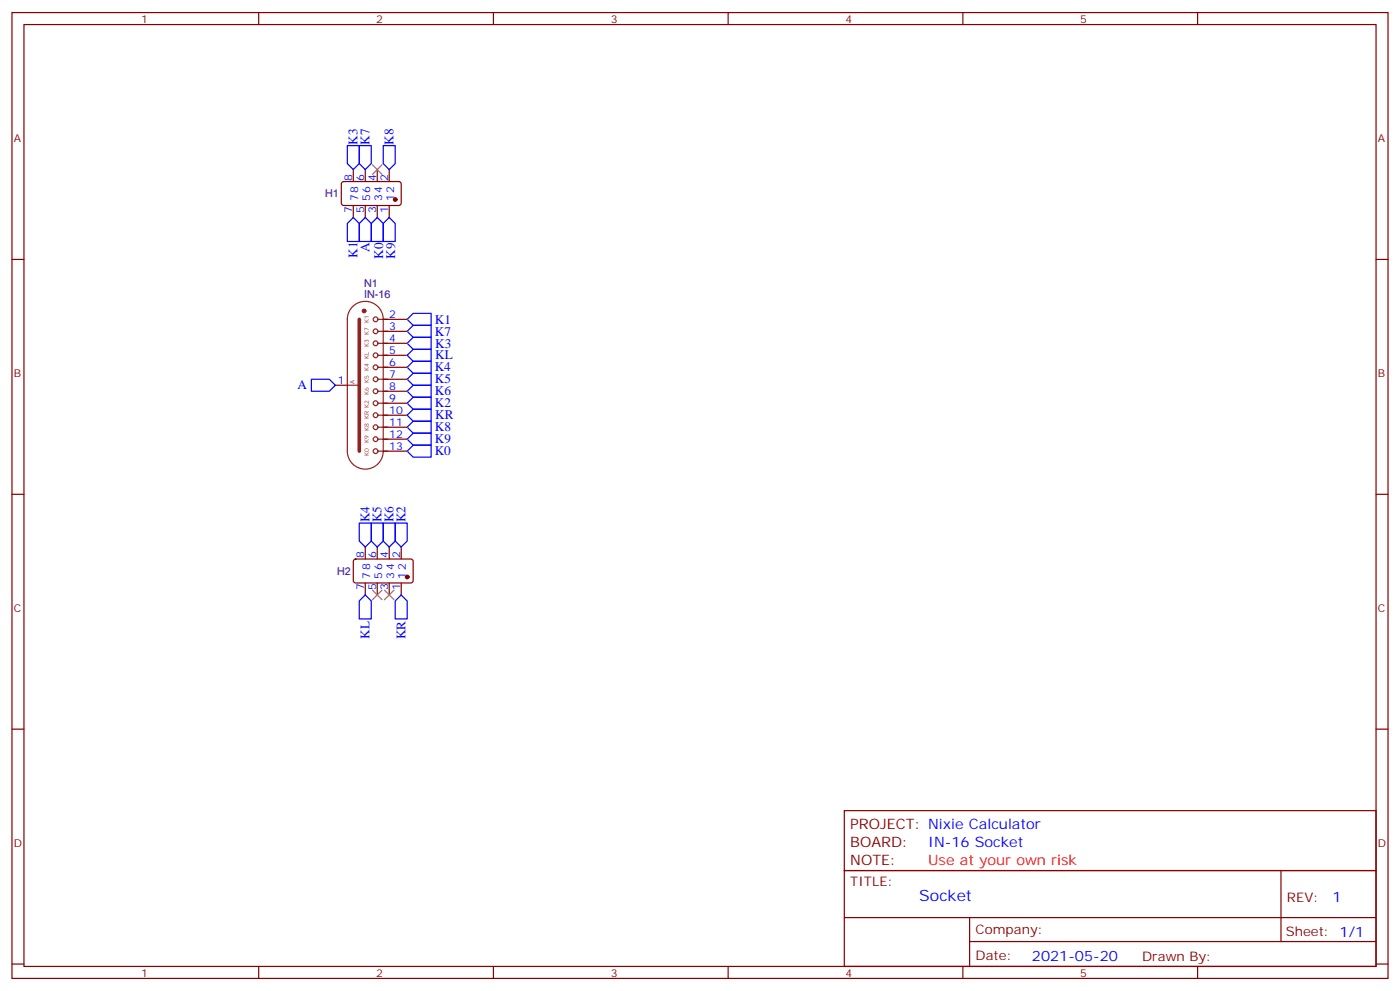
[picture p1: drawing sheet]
<svg xmlns="http://www.w3.org/2000/svg" width="412mm" height="292mm" viewBox="0 0 412 292" stroke-linecap="round" stroke-linejoin="round" font-family="sans-serif">
<g fill="none" stroke="#870000" stroke-width=".35">
<path d="M3.5 3.7h405.4v284.3h-405.4zM7.1 7.2h398.2v277.3h-398.2zM76.2 3.7v3.5M145.3 3.7v3.5M214.5 3.7v3.5M283.6 3.7v3.5M352.8 3.7v3.5M100.8 53.7l.4-.3 16.5 .1 .5 .7-.1 5.9-.6 .4-16.5-.1-.5-.6v-5.6zM104.1 49.9v3.5M107.6 49.9v3.5M111.1 49.9v3.5M114.7 49.9v3.5"/>
<path d="M3.5 76.4h3.6M104.1 60.5v3.5M107.6 60.5v3.5M111.1 60.5v3.5M114.7 60.5v3.5M405.3 76.4h3.6M112.9 94h7M112.9 97.5h7M98.8 113.4h3.5M112.9 101.1h7M112.9 104.6h7M112.9 108.1h7"/>
<path d="M112.9 111.7h7M112.9 115.2h7M112.9 118.7h7M112.9 122.2h7M112.9 125.8h7M112.9 129.3h7M112.9 132.8h7M3.5 145.5h3.6M405.3 145.5h3.6M104.3 164.8l.5-.2h16.5l.4 .7-.1 5.9-.6 .4h-16.5l-.4-.7v-5.6zM107.6 161v3.6M107.6 171.6v3.6"/>
<path d="M111.1 161v3.6M111.1 171.6v3.6M114.7 161v3.6M114.7 171.6v3.6M118.2 161v3.6M118.2 171.6v3.6M3.5 214.7h3.6M405.3 214.7h3.6M248.7 238.7h156.6v17.6h-156.6zM248.7 256.3h156.6v28.2h-156.6zM377.3 256.3v20.9M248.7 270.1h156.5"/>
<path d="M285.6 277.2h119.6M285.6 270.1v14.2M3.5 283.8h3.6M76.2 284.5v3.5M145.3 284.5v3.5M214.5 284.5v3.5M283.6 284.5v3.5M352.8 284.5v3.5M405.3 283.8h3.6"/>
</g>
<g fill="none" stroke="#00f" stroke-width=".35">
<path d="M102.3 42.9h3.5v5.3l-1.7 1.7-1.8-1.7zM105.8 42.9h3.6v5.3l-1.8 1.7-1.8-1.7zM112.9 42.9h3.5v5.3l-1.7 1.7-1.8-1.7zM104.1 64l1.7 1.8v5.3h-3.5v-5.3zM107.6 64l1.8 1.8v5.3h-3.6v-5.3zM111.1 64l1.8 1.8v5.3h-3.5v-5.3zM114.7 64l1.7 1.8v5.3h-3.5v-5.3zM119.9 97.5l1.8-1.7h5.3v3.5h-5.3zM119.9 94l1.8-1.7h5.3v3.5h-5.3zM91.7 111.7h5.3l1.8 1.7-1.8 1.8h-5.3zM119.9 115.2l1.8-1.8h5.3v3.5h-5.3zM119.9 111.7l1.8-1.8h5.3v3.5h-5.3z"/>
<path d="M119.9 108.1l1.8-1.7h5.3v3.5h-5.3zM119.9 101.1l1.8-1.8h5.3v3.5h-5.3zM119.9 118.7l1.8-1.8h5.3v3.6h-5.3zM119.9 104.6l1.8-1.8h5.3v3.6h-5.3zM119.9 129.3l1.8-1.8h5.3v3.6h-5.3zM119.9 125.8l1.8-1.8h5.3v3.5h-5.3zM119.9 132.8l1.8-1.7h5.3v3.5h-5.3zM121.7 120.5h5.3v3.5h-5.3l-1.8-1.8zM105.8 154h3.6v5.3l-1.8 1.7-1.8-1.7zM109.4 154h3.5v5.3l-1.8 1.7-1.7-1.7zM112.9 154h3.5v5.3l-1.7 1.7-1.8-1.7zM116.4 154h3.5v5.3l-1.7 1.7-1.8-1.7z"/>
<path d="M107.6 175.2l1.8 1.7v5.3h-3.6v-5.3zM118.2 175.2l1.7 1.7v5.3h-3.5v-5.3z"/>
</g>
<g fill="none" stroke="#8c2424" stroke-width=".35">
<path d="M103.9 90.3a5.3 5.3 0 0 1 5.7-1.2 5.3 5.3 0 0 1 3.3 4.9v38.8a5.3 5.3 0 0 1-5.3 5.3 5.3 5.3 0 0 1-5.3-5.3v-38.8a5.3 5.3 0 0 1 1.6-3.7zM111.3 97.5h2.9M111.3 94h2.9M102.3 113.4h3.5M111.3 101.1h2.9M111.3 104.6h2.9M111.3 108.1h2.9M111.3 111.7h2.9M111.3 115.2h2.9M111.3 118.7h2.9M111.3 122.2h2.9M111.3 125.8h2.9"/>
<path d="M111.3 129.3h2.9M111.3 132.8h2.9"/>
<circle cx="110.6" cy="94" r=".71"/>
<circle cx="110.6" cy="97.5" r=".71"/>
<circle cx="110.6" cy="118.7" r=".71"/>
<circle cx="110.6" cy="115.2" r=".71"/>
<circle cx="110.6" cy="111.7" r=".71"/>
<circle cx="110.6" cy="108.1" r=".71"/>
<circle cx="110.6" cy="104.6" r=".71"/>
<circle cx="110.6" cy="101.1" r=".71"/>
<circle cx="110.6" cy="129.3" r=".71"/>
<circle cx="110.6" cy="122.2" r=".71"/>
<circle cx="110.6" cy="125.8" r=".71"/>
<circle cx="110.6" cy="132.8" r=".71"/>
</g>
<path d="M105.8 94v38.8" fill="none" stroke="#8c2424" stroke-width="1.1"/>
<circle cx="107.2" cy="91.5" r=".35" fill="none" stroke="#8c2424" stroke-width=".71"/>
<g fill="#870000" stroke="#870000" stroke-width=".35">
<circle cx="116.4" cy="58.7" r=".53"/>
<circle cx="119.9" cy="169.9" r=".53"/>
</g>
<path d="M109.7 48.5l2.8 2.8M112.5 48.5l-2.8 2.8M109.7 173.7l2.8 2.9M112.5 173.7l-2.8 2.9M113.2 173.7l2.9 2.9M116.1 173.7l-2.9 2.9" fill="none" stroke="#3c3" stroke-width=".35"/>
<text font-size="4.6" fill="#00f" x="270.8" y="265.3">Socket</text>
<g font-size="4.2" fill="#800">
<text x="250.5" y="243.9">PROJECT: Nixie Calculator</text>
<text x="250.5" y="249.2">BOARD:</text>
<text x="250.5" y="254.5">NOTE:</text>
</g>
<g font-size="4.2" fill="#00f">
<text x="273.4" y="249.2">IN-16 Socket</text>
<text x="392.5" y="265.6">1</text>
<text x="304" y="282.9">2021-05-20</text>
</g>
<text font-size="4.2" fill="#f00" x="273.4" y="254.5">Use at your own risk</text>
<g font-size="3.9" fill="#00f">
<text x="105.3" y="42.6" transform="rotate(-90 105.3 42.6)">K3</text>
<text x="108.8" y="42.6" transform="rotate(-90 108.8 42.6)">K7</text>
<text x="115.9" y="42.6" transform="rotate(-90 115.9 42.6)">K8</text>
<text x="105.3" y="75.9" transform="rotate(-90 105.3 75.9)">K1</text>
<text x="108.8" y="74.2" transform="rotate(-90 108.8 74.2)">A</text>
<text x="112.9" y="76.2" transform="rotate(-90 112.9 76.2)">K0</text>
<text x="116.4" y="76.2" transform="rotate(-90 116.4 76.2)">K9</text>
<text x="128.1" y="95.2">K1</text>
<text x="128.1" y="98.8">K7</text>
<text x="128.2" y="105.8">KL</text>
<text x="128.2" y="102.3">K3</text>
<text x="128.1" y="109.4">K4</text>
<text x="128.1" y="112.9">K5</text>
<text x="87.7" y="114.6">A</text>
<text x="128.1" y="116.4">K6</text>
<text x="128.1" y="119.9">K2</text>
<text x="128.2" y="123.5">KR</text>
<text x="128.1" y="130.5">K9</text>
<text x="128.1" y="127">K8</text>
<text x="128.1" y="134.1">K0</text>
<text x="108.8" y="153.7" transform="rotate(-90 108.8 153.7)">K4</text>
<text x="112.4" y="153.7" transform="rotate(-90 112.4 153.7)">K5</text>
<text x="115.9" y="153.7" transform="rotate(-90 115.9 153.7)">K6</text>
<text x="119.4" y="153.7" transform="rotate(-90 119.4 153.7)">K2</text>
<text x="108.8" y="188" transform="rotate(-90 108.8 188)">KL</text>
<text x="119.4" y="188.2" transform="rotate(-90 119.4 188.2)">KR</text>
</g>
<g font-size="3.9" fill="#800">
<text x="250.5" y="260.9">TITLE:</text>
<text x="379.1" y="265.6">REV:</text>
<text x="287.4" y="275.1">Company:</text>
<text x="378.7" y="275.7">Sheet: 1/1</text>
<text x="287.4" y="282.8">Date:</text>
<text x="336.4" y="282.8">Drawn By:</text>
</g>
<g font-size="3.2" fill="#800">
<text x="41.6" y="6.7">1</text>
<text x="110.8" y="6.7">2</text>
<text x="179.9" y="6.7">3</text>
<text x="249.1" y="6.7">4</text>
<text x="318.2" y="6.7">5</text>
<text x="4.1" y="41.8">A</text>
<text x="405.9" y="41.8">A</text>
<text x="4.1" y="110.9">B</text>
<text x="405.9" y="110.9">B</text>
<text x="4.1" y="180.1">C</text>
<text x="405.9" y="180.1">C</text>
<text x="4.1" y="249.2">D</text>
<text x="405.9" y="249.2">D</text>
<text x="41.6" y="287.5">1</text>
<text x="110.8" y="287.5">2</text>
<text x="179.9" y="287.5">3</text>
<text x="249.1" y="287.5">4</text>
<text x="318.2" y="287.5">5</text>
</g>
<g font-size="3.2" fill="#00f">
<text x="103.7" y="53.3" transform="rotate(-90 103.7 53.3)">8</text>
<text x="107.2" y="53.3" transform="rotate(-90 107.2 53.3)">6</text>
<text x="110.8" y="53.3" transform="rotate(-90 110.8 53.3)">4</text>
<text x="114.3" y="53.3" transform="rotate(-90 114.3 53.3)">2</text>
<text x="105.5" y="59.2" transform="rotate(-90 105.5 59.2)">78</text>
<text x="109" y="59.2" transform="rotate(-90 109 59.2)">56</text>
<text x="112.5" y="59.2" transform="rotate(-90 112.5 59.2)">34</text>
<text x="116.1" y="59.2" transform="rotate(-90 116.1 59.2)">12</text>
<text x="103.7" y="62.7" transform="rotate(-90 103.7 62.7)">7</text>
<text x="107.2" y="62.7" transform="rotate(-90 107.2 62.7)">5</text>
<text x="110.8" y="62.7" transform="rotate(-90 110.8 62.7)">3</text>
<text x="114.3" y="62.7" transform="rotate(-90 114.3 62.7)">1</text>
<text x="114.7" y="93.7">2</text>
<text x="114.7" y="97.2">3</text>
<text x="114.7" y="100.7">4</text>
<text x="114.7" y="104.2">5</text>
<text x="114.7" y="107.8">6</text>
<text x="99.5" y="113.1">1</text>
<text x="114.7" y="111.3">7</text>
<text x="114.7" y="114.8">8</text>
<text x="114.7" y="118.4">9</text>
<text x="114.7" y="121.9">10</text>
<text x="114.7" y="125.4">11</text>
<text x="114.7" y="128.9">12</text>
<text x="114.7" y="132.5">13</text>
<text x="107.2" y="164.4" transform="rotate(-90 107.2 164.4)">8</text>
<text x="110.8" y="164.4" transform="rotate(-90 110.8 164.4)">6</text>
<text x="114.3" y="164.4" transform="rotate(-90 114.3 164.4)">4</text>
<text x="117.8" y="164.4" transform="rotate(-90 117.8 164.4)">2</text>
<text x="107.2" y="173.8" transform="rotate(-90 107.2 173.8)">7</text>
<text x="109" y="170.3" transform="rotate(-90 109 170.3)">78</text>
<text x="110.8" y="173.8" transform="rotate(-90 110.8 173.8)">5</text>
<text x="112.5" y="170.3" transform="rotate(-90 112.5 170.3)">56</text>
<text x="114.3" y="173.8" transform="rotate(-90 114.3 173.8)">3</text>
<text x="116.1" y="170.3" transform="rotate(-90 116.1 170.3)">34</text>
<text x="117.8" y="173.8" transform="rotate(-90 117.8 173.8)">1</text>
<text x="119.6" y="170.3" transform="rotate(-90 119.6 170.3)">12</text>
</g>
<g font-size="3.2" fill="#000080">
<text x="95.8" y="58.1">H1</text>
<text x="107.3" y="87.7">IN-16</text>
<text x="107.3" y="84.4">N1</text>
<text x="99.3" y="169.2">H2</text>
</g>
<g font-size="1.8" fill="#8d2323">
<text x="108.7" y="102.1" transform="rotate(-90 108.7 102.1)">K3 K7 K1</text>
<text x="104.4" y="113.1" transform="rotate(-90 104.4 113.1)">A</text>
<text x="108.7" y="116.2" transform="rotate(-90 108.7 116.2)">K6 K5 K4 KL</text>
<text x="108.7" y="130.4" transform="rotate(-90 108.7 130.4)">K9 K8 KR K2</text>
<text x="108.7" y="134.2" transform="rotate(-90 108.7 134.2)">K0</text>
</g>
</svg>
